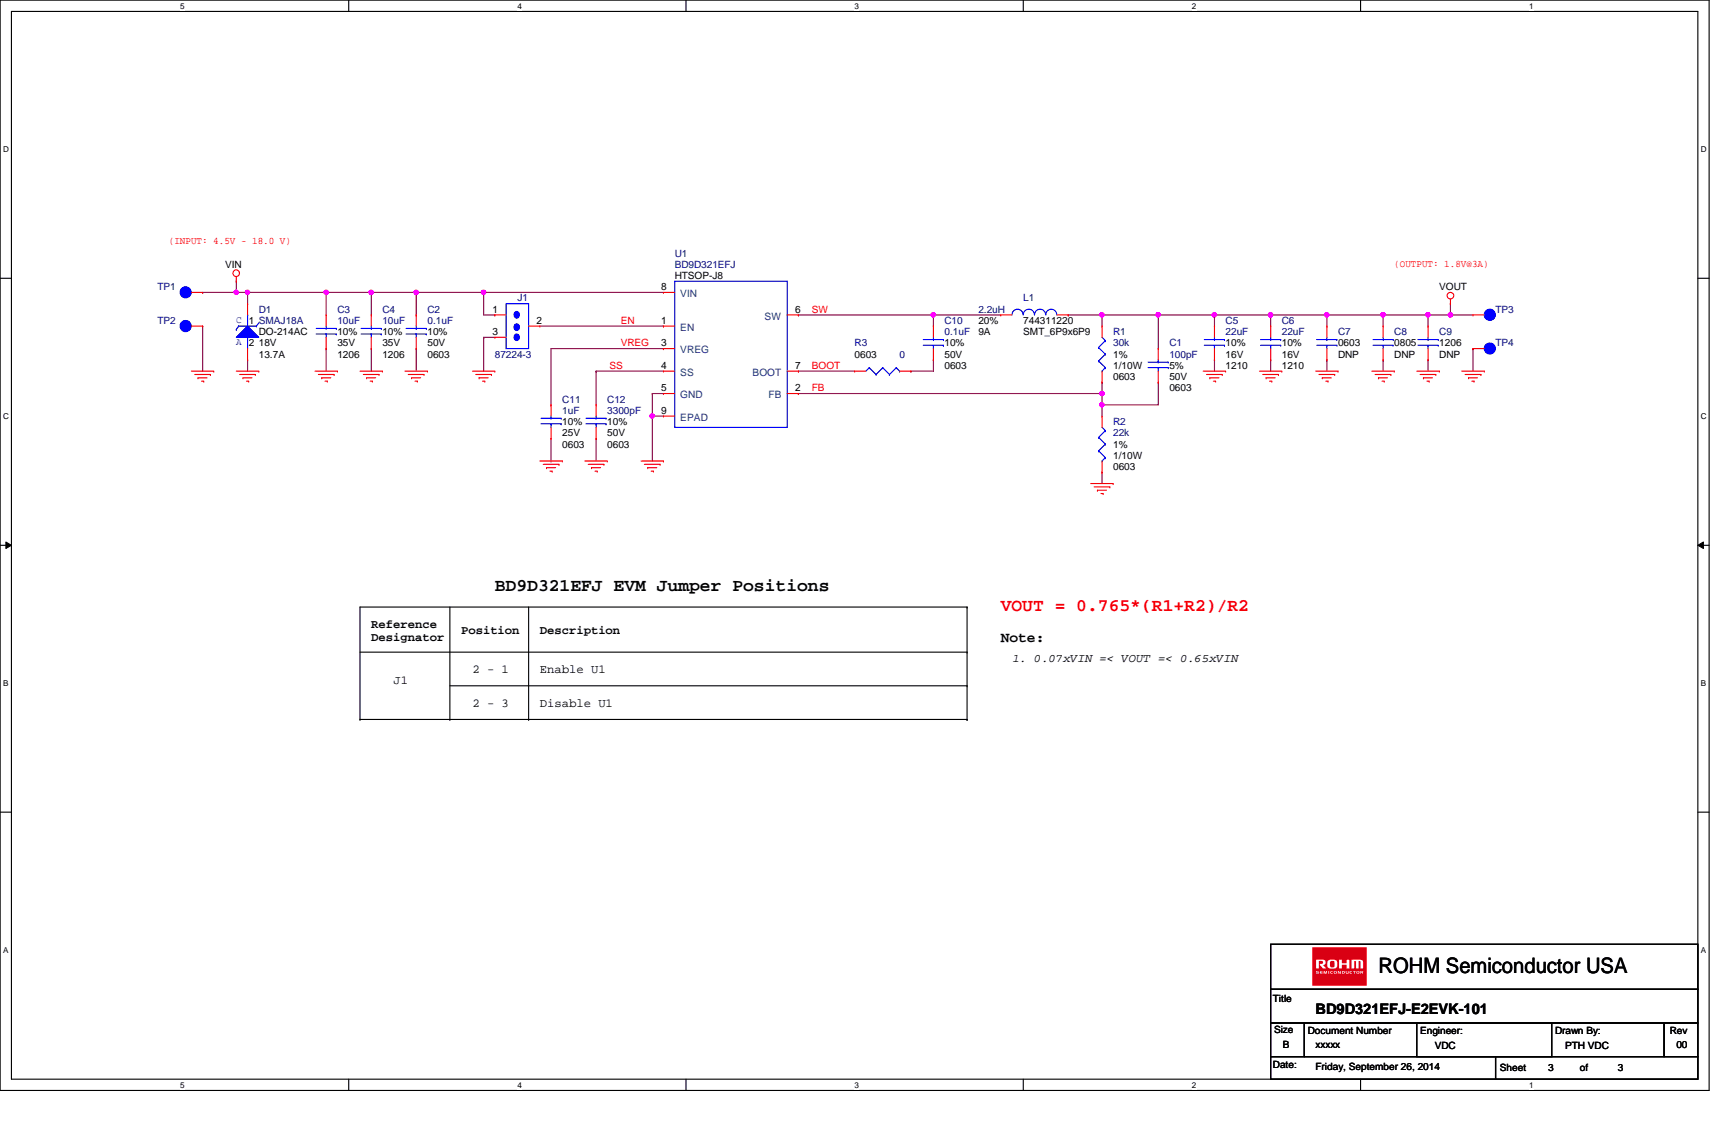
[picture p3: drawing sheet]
# OrCAD Capture schematic BD9D321EFJ-E2EVK-101_SCH_REV00_2014-09-26.DSN

## Sheets
1 P01: TITLE & REV. HISTORY: title: TITLE & REVISION HISTORY; rev: 00; note: xxxxx
2 P02: PAGE INDEX: title: PAGE INDEX
3 P03: BD9D321EFJ-E2EVK-101: size B; title: BD9D321EFJ-E2EVK-101

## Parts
C1  100pF  [C0603]
C2  0.1uF  [C0603]
C3  10uF  [C1206]
C4  10uF  [C1206]
C5  22uF  [C1210]
C6  22uF  [C1210]
C7  TBD  [C0603]
C8  TBD  [C0805]
C9  TBD  [C1206]
C10  0.1uF  [C0603]
C11  1uF  [C0603]
C12  3300pF  [C0603]
D1  SMAJ18A  [DO-214AC]
J1  87224-3  [HDR_THVT_1X3_100]
L1  2.2uH  [SMT_6P9x6P9]
R1  30k  [R0603]
R2  22k  [R0603]
R3  0  [R0603]
TP1  TP_TH_63MIL_RED  [TP_TH]
TP2  TP_TH_63MIL_BLK  [TP_TH]
TP3  TP_TH_63MIL_RED  [TP_TH]
TP4  TP_TH_63MIL_BLK  [TP_TH]
U1  BD9D321EFJ  [HTSOP-J8]

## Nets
GND: C2.2 C3.2 C4.2 C5.2 C6.2 C7.2 C8.2 C9.2 C11.2 C12.2 D1.2(A) J1.3 R2.2 TP2.1 TP4.1 U1.5(GND) U1.9(EPAD)
VIN: C2.1 C3.1 C4.1 D1.1(C) J1.1 TP1.1 U1.8(VIN)
BOOT: R3.1 U1.7(BOOT)
EN: J1.2 U1.1(EN)
FB: C1.2 R1.2 R2.1 U1.2(FB)
SS: C12.1 U1.4(SS)
SW: C10.1 L1.1 U1.6(SW)
VOUT: C1.1 C5.1 C6.1 C7.1 C8.1 C9.1 L1.2 R1.1 TP3.1
VREG: C11.1 U1.3(VREG)
N41170: C10.2 R3.2

## Notes on the sheets
sheet 1
- ROHM
- BD9D321EFJ EVALUATION BOARD
- Revision History
- (preliminary)
- REVISION
- DATE
- COMMENT
- Rev 00
- 2014-09-24
- Initial release
sheet 2
- PAGE
- PAGE CONTENT
- 01
- TITLE & REV. HISTORY
- 02
- PAGE INDEX
- 03
- BD9D321EFJ-E2EVK-101
sheet 3
- (INPUT: 4.5V - 18.0 V)
- (OUTPUT: 1.8V@3A)
- BD9D321EFJ EVM Jumper Positions
- VOUT = 0.765*(R1+R2)/R2
- Reference
  Designator
- Position
- Description
- Note:
- 1. 0.07xVIN =< VOUT =< 0.65xVIN
- 2 - 1
- Enable U1
- J1
- 2 - 3
- Disable U1
